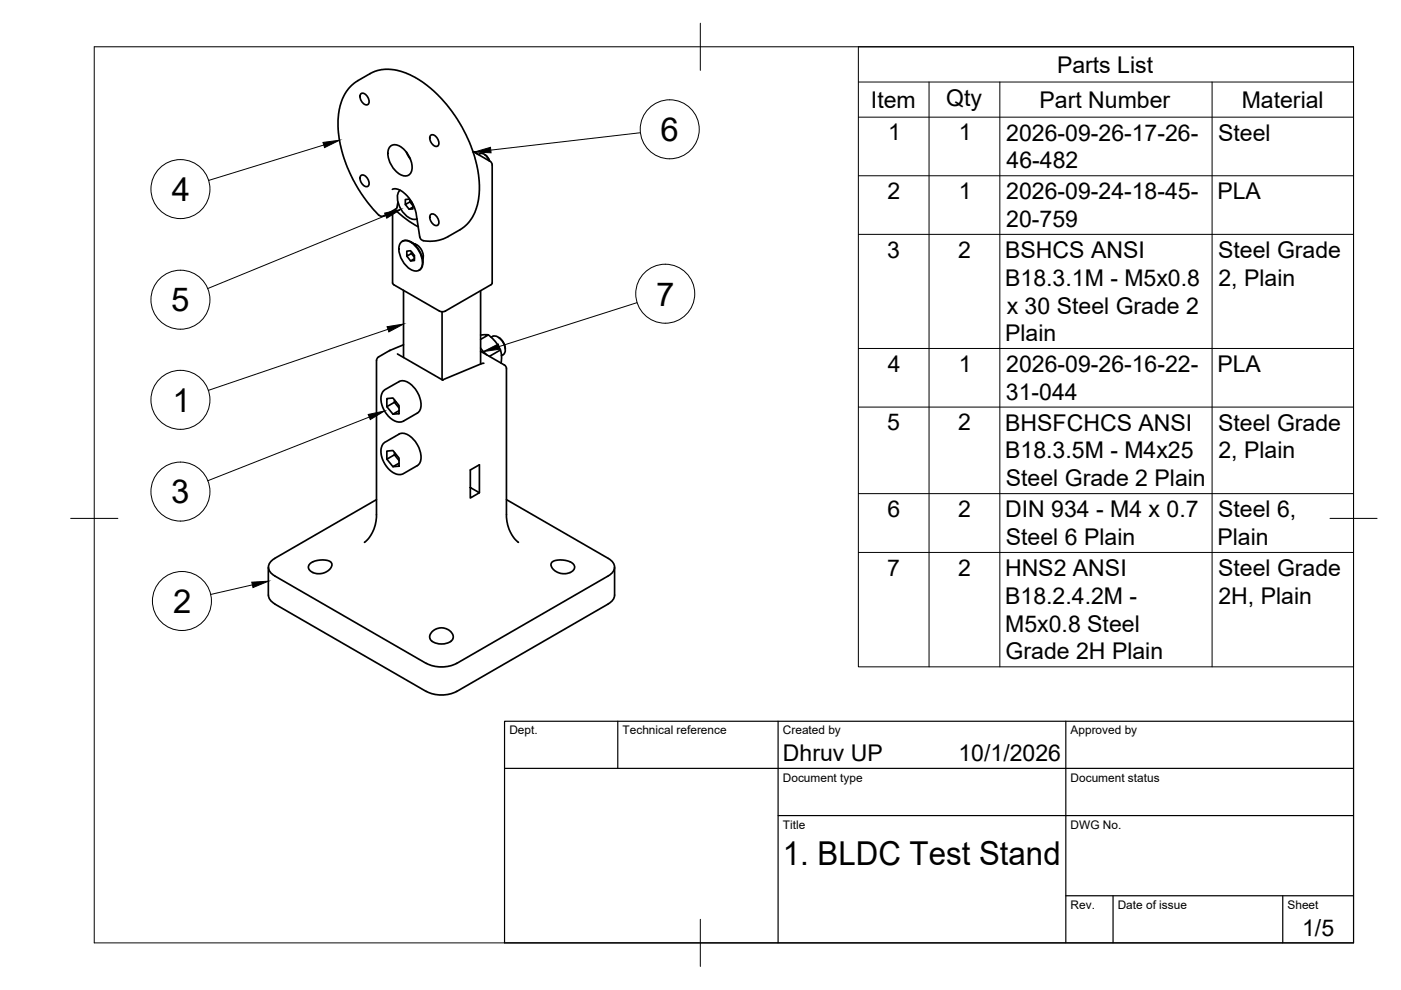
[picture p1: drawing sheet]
<svg xmlns="http://www.w3.org/2000/svg" width="297mm" height="210mm" viewBox="0 0 297 210" stroke-linecap="round" stroke-linejoin="round" font-family="sans-serif">
<!-- layer: Visible -->
<g fill="none" stroke="#000" stroke-width=".36">
<path d="M76.6 19.8a1.57 1.57 0 0 1 1.4 2.4 1.57 1.57 0 0 1-1.4-2.4zM76.6 37.2a1.57 1.57 0 0 1 1.4 2.3 1.57 1.57 0 0 1-1.4-2.3zM82.8 31a2.31 2.31 0 0 1 3 .8 4.7 4.7 0 0 1 1.3 4.8 1.77 1.77 0 0 1-2.8 0 5 5 0 0 1-1.8-5.2zM86.1 32.3l.9 1.4M91.4 28.6a1.57 1.57 0 0 1 1.4 2.4 1.57 1.57 0 0 1-1.4-2.4zM100.3 32.1l3.6 2.1 .4 .5 .1 .3v25l-.3 .4-9.7 5.5M100.4 32.2h.3l-.1 .1M100.7 32.2l.5 .5M101.7 32.6l-.3 .2M101.7 32.6a1.81 1.81 0 0 1 2 1.5M102.7 32.8l.2 .1M102.9 32.9l.6 .5 .3 .7"/>
<path d="M80.3 45.6l-2.4-2.7-2.6-3.9-1.6-3.4-1.2-3.5-.7-3.9-.1-2.8 .4-2.9 .5-1.4 .8-1.6a7.9 7.9 0 0 1 2.5-2.4l3.6-2 2.3-.4 2 .1 1.3 .3 3 1.3 3.1 2.2 1.6 1.5 1.9 2.1 3 4.3 1.8 3.5 1.4 4.1 .7 4.3v1.9l-.1 2-1 3-.9 1.6-1.1 1.1-3.8 2.3-2.2 .7h-2.7M83.2 40.1l.8-.1 1.2 .5 1.2 1.1 .8 1.1 1 2.4 .8 5.2M83.2 44.7v15.3M83.7 44.4a21.7 21.7 0 0 0 5 3.7M84 44.3l-2.6 1.4a.9 .9 0 0 1-1.1-.1M84.4 42.9l-.4 1.4M84.8 40.3a2.96 2.96 0 0 0-.1 3.4 4.3 4.3 0 0 0 3.3 2.8l.4-.1M85.1 51.3a2.31 2.31 0 0 1 3.1 1 4.7 4.7 0 0 1 1.1 4.5 1.47 1.47 0 0 1-2.2 .3 5.3 5.3 0 0 1-2.5-4.9zM85.4 51.1l-.1 .1M85.4 51.1a2.71 2.71 0 0 1 3.1 1.4 4.3 4.3 0 0 1 .8 4.4l-.5 .4M85.9 43.4l.8 1 .8-.5M86.3 54.3l.8 1 .8-.4"/>
<path d="M86.9 42.4v.4l.3-.1M87.1 51.3l1.2 .7M87.2 53.4v.4l.3-.1M87.4 43l-.7-.8-.8 .1v1.1l1-.6 .6 .8M87.5 43.3v1l-.8 .1M87.8 51.7a2.79 2.79 0 0 1 1.9 3.2M87.9 54.6l-.7-.8-.9 .5v-1.1h.8l.8 1v1l-.8 .1M87.9 51.7h.1M89 50.3a.9 .9 0 0 0 .8 .7M89.6 54.3v1.3M89.7 54.8h-.1M91.4 45.4a1.57 1.57 0 0 1 1.4 2.4 1.57 1.57 0 0 1-1.4-2.4z"/>
<path d="M82.6 74.3l-2.3 1.4-.5 .7v33.3l-.3 1.7-.5 1.4-.9 1.4-.8 .8M83.2 60l.3 .4M83.5 60.4l9.7 5.5M84.3 75l9.6 5.6M85.6 73.1l-3 1.2M85.6 61.6v14.2M93.2 65.9l.6 .2 .6-.2M93.7 66.1v14.4M101.9 71h1.6l-1.6 1M101.9 73.8l1.3 1.4M101.9 74.5l5 2.9 .3 .2 .2 .6M101.9 61.7v15.5"/>
<path d="M102.6 77l-8.8 3.6M103.5 71l1.6 1.6 1 1.6 .2 1.3-.1 1.5M104.4 71.3l-.3 .2M104.5 71.3a1.97 1.97 0 0 1 2.2 1.3 1.97 1.97 0 0 1 0 2.6l-.4 .2M105.7 71.6l.9 .8 .4 .9 .1 .7M106.1 74.2l-2.3 1.4M107.4 78.2v31.5l.3 1.7 .5 1.4 .9 1.4 .8 .8M82 84.5l1.3-.1 1.3 1.6v1.7l-1.3 .1-1.3-1.6zM82 95.6l1.3-.1 1.3 1.6v1.7l-1.3 .1-1.3-1.5zM82 86.2l1.6-.9 1 1.2M82 97.4l1.6-1 1 1.2M83.6 84.8v.5h.4"/>
<path d="M83.6 95.9v.5h.4M84.6 87.1l-1.3 .7M84.6 98.2l-1.3 .7M84.6 80.9a2.95 2.95 0 0 1 3.4 1.5 4.6 4.6 0 0 1 .9 4.8l-3.5 2.1-.5 .2-.7-.1-.8-.3-.7-.5-.9-1.1-.7-1.2-.3-1v-1.1l.2-.8 .6-.8 3-1.7M84.6 92a2.95 2.95 0 0 1 3.4 1.5 4.6 4.6 0 0 1 .9 4.9l-3.5 2.1-.5 .1h-.7l-.8-.4-.7-.5-.9-1-.7-1.2-.3-1v-1.2l.2-.8 .6-.7 3-1.8M65.6 119.6l.9-.5 1.4-.4 1.5 .1 .8 .5 .2 .3-.1 .6-.7 .8-1.4 .6-1.5-.1a1.78 1.78 0 0 1-1.3-1.2zM79.8 105.9l-21.6 12.5a1.95 1.95 0 0 0-1.3 1.9 1.95 1.95 0 0 0 1.3 1.8l32.2 18.6M99.7 103.4l1.9 1.1-1.9 1.1v-6l1.9-1.1v6M107.4 105.9l21.6 12.5a1.95 1.95 0 0 1 1.3 1.9 1.95 1.95 0 0 1-1.3 1.8l-32.2 18.6M117 119.3l.3-.3 1-.3 2.1 .2a1.27 1.27 0 0 1 1.3 1.2 1.27 1.27 0 0 1-1 1.4l-1.4 .1-1.4-.4-.9-.9-.2-.5zM56.9 120.3v5.9M56.9 126.2a2.19 2.19 0 0 0 1.3 1.8"/>
<path d="M58.2 128.1l32.2 18.5a7.1 7.1 0 0 0 6.4 0l32.2-18.5M91.6 134l.7-.6 .9-.3 1.4 .2 .8 .5 .5 .6 .2 .8-.2 .5a3.3 3.3 0 0 1-4.7-.2l-.1-.8zM130.3 120.3v5.9a2.19 2.19 0 0 1-1.3 1.8M90.4 140.6a7.1 7.1 0 0 0 6.4 0"/>
</g>
<!-- layer: BORDER -->
<path d="M20 9.9h267v190h-267zM148.5 4.9v10M15 109.9h10M282 109.9h10M148.5 194.9v10" fill="none" stroke="#000" stroke-width=".21"/>
<!-- layer: TITLEBLOCK -->
<path d="M107 152.9h180v47h-180zM131 152.9v10M165 152.9v47M226 152.9v47M107 162.9h180M165 172.9h122M226 189.9h61M236 189.9v10M272 189.9v10" fill="none" stroke="#000" stroke-width=".25"/>
<!-- layer: Parts Lists -->
<path d="M182 9.9h105v131.5h-105zM182 17.4h105M197 17.4v124M212 17.4v124M257 17.4v124M182 24.8h105M182 37.3h105M182 49.7h105M182 73.9h105M182 86.3h105M182 104.7h105M182 117.1h105" fill="none" stroke="#000" stroke-width=".21"/>
<!-- layer: Balloons -->
<g fill="none" stroke="#000" stroke-width=".21">
<circle cx="142" cy="27.4" r="6.3"/>
<circle cx="38.3" cy="40.1" r="6.3"/>
<circle cx="38.3" cy="63.5" r="6.3"/>
<circle cx="141" cy="62.3" r="6.3"/>
<circle cx="38.3" cy="84.8" r="6.3"/>
<circle cx="38.3" cy="104.2" r="6.3"/>
<circle cx="38.6" cy="127.4" r="6.3"/>
</g>
<!-- layer: 0 -->
<path d="M68.5 30.2l3.5-.5-3.2 1.6zM100.6 32.2l3.4-1 .1 1.2zM81.6 45.2l3.4-.8-3 1.9zM82.1 69.3l3.5-.6-3.2 1.7zM102.5 74.5l3.1-1.6 .4 1.1zM78.1 87.9l3.4-.8-3 1.9zM53.4 123.4l3.5-.2-3.3 1.4z" fill="#000" stroke="#000" stroke-width=".21"/>
<path d="M68.6 30.7l-24.4 7.6M135.8 28.1l-31.7 3.7M81.8 45.7l-37.8 15.5M82.3 69.8l-38.1 13M135.1 64.2l-29.3 9.3M78.3 88.4l-34.3 13.5M53.5 124l-8.8 2" fill="none" stroke="#000" stroke-width=".21"/>
<g font-size="7">
<text x="140.1" y="29.9">6</text>
<text x="36.4" y="42.6">4</text>
<text x="139.1" y="64.8">7</text>
<text x="36.3" y="66">5</text>
<text x="36.6" y="87.3">1</text>
<text x="36.3" y="106.7">3</text>
<text x="36.7" y="129.9">2</text>
<text x="166" y="183.4">1. BLDC Test Stand</text>
</g>
<g font-size="4.9">
<text x="224.1" y="15.4">Parts List</text>
<text x="184.7" y="22.8">Item</text>
<text x="200.6" y="22.4">Qty</text>
<text x="220.4" y="22.8">Part Number</text>
<text x="263.3" y="22.8">Material</text>
<text x="188.3" y="29.8">1</text>
<text x="203.3" y="29.8">1</text>
<text x="213.3" y="29.9">2026-09-26-17-26-</text>
<text x="258.3" y="29.9">Steel</text>
<text x="213.4" y="35.7">46-482</text>
<text x="188.2" y="42.2">2</text>
<text x="203.3" y="42.2">1</text>
<text x="213.3" y="42.3">2026-09-24-18-45-</text>
<text x="258.1" y="42.3">PLA</text>
<text x="213.3" y="48.1">20-759</text>
<text x="188.1" y="54.6">3</text>
<text x="203.2" y="54.6">2</text>
<text x="213.1" y="54.8">BSHCS ANSI</text>
<text x="258.3" y="54.8">Steel Grade</text>
<text x="213.1" y="60.6">B18.3.1M - M5x0.8</text>
<text x="258.3" y="60.6">2, Plain</text>
<text x="213.4" y="66.5">x 30 Steel Grade 2</text>
<text x="213.1" y="72.3">Plain</text>
<text x="188.2" y="78.8">4</text>
<text x="203.3" y="78.8">1</text>
<text x="213.3" y="78.9">2026-09-26-16-22-</text>
<text x="258.1" y="78.9">PLA</text>
<text x="213.3" y="84.7">31-044</text>
<text x="188.1" y="91.2">5</text>
<text x="203.2" y="91.2">2</text>
<text x="213.1" y="91.4">BHSFCHCS ANSI</text>
<text x="258.3" y="91.4">Steel Grade</text>
<text x="213.1" y="97.2">B18.3.5M - M4x25</text>
<text x="258.3" y="97.2">2, Plain</text>
<text x="213.3" y="103.1">Steel Grade 2 Plain</text>
<text x="188.2" y="109.6">6</text>
<text x="203.2" y="109.6">2</text>
<text x="213.1" y="109.7">DIN 934 - M4 x 0.7</text>
<text x="258.3" y="109.7">Steel 6,</text>
<text x="213.3" y="115.6">Steel 6 Plain</text>
<text x="258.1" y="115.6">Plain</text>
<text x="188.1" y="122">7</text>
<text x="203.2" y="122">2</text>
<text x="213.1" y="122.2">HNS2 ANSI</text>
<text x="258.3" y="122.2">Steel Grade</text>
<text x="213.1" y="128.1">B18.2.4.2M -</text>
<text x="258.3" y="128.1">2H, Plain</text>
<text x="213.1" y="133.9">M5x0.8 Steel</text>
<text x="213.2" y="139.8">Grade 2H Plain</text>
<text x="166" y="161.4">Dhruv UP</text>
<text x="203.2" y="161.4">10/1/2026</text>
<text x="276.1" y="198.6">1/5</text>
</g>
<g font-size="2.5">
<text x="108" y="155.7">Dept.</text>
<text x="132" y="155.7">Technical reference</text>
<text x="166" y="155.7">Created by</text>
<text x="227" y="155.7">Approved by</text>
<text x="166" y="165.7">Document type</text>
<text x="227" y="165.7">Document status</text>
<text x="166" y="175.7">Title</text>
<text x="227" y="175.7">DWG No.</text>
<text x="227" y="192.7">Rev.</text>
<text x="237" y="192.7">Date of issue</text>
<text x="273" y="192.7">Sheet</text>
</g>
</svg>
